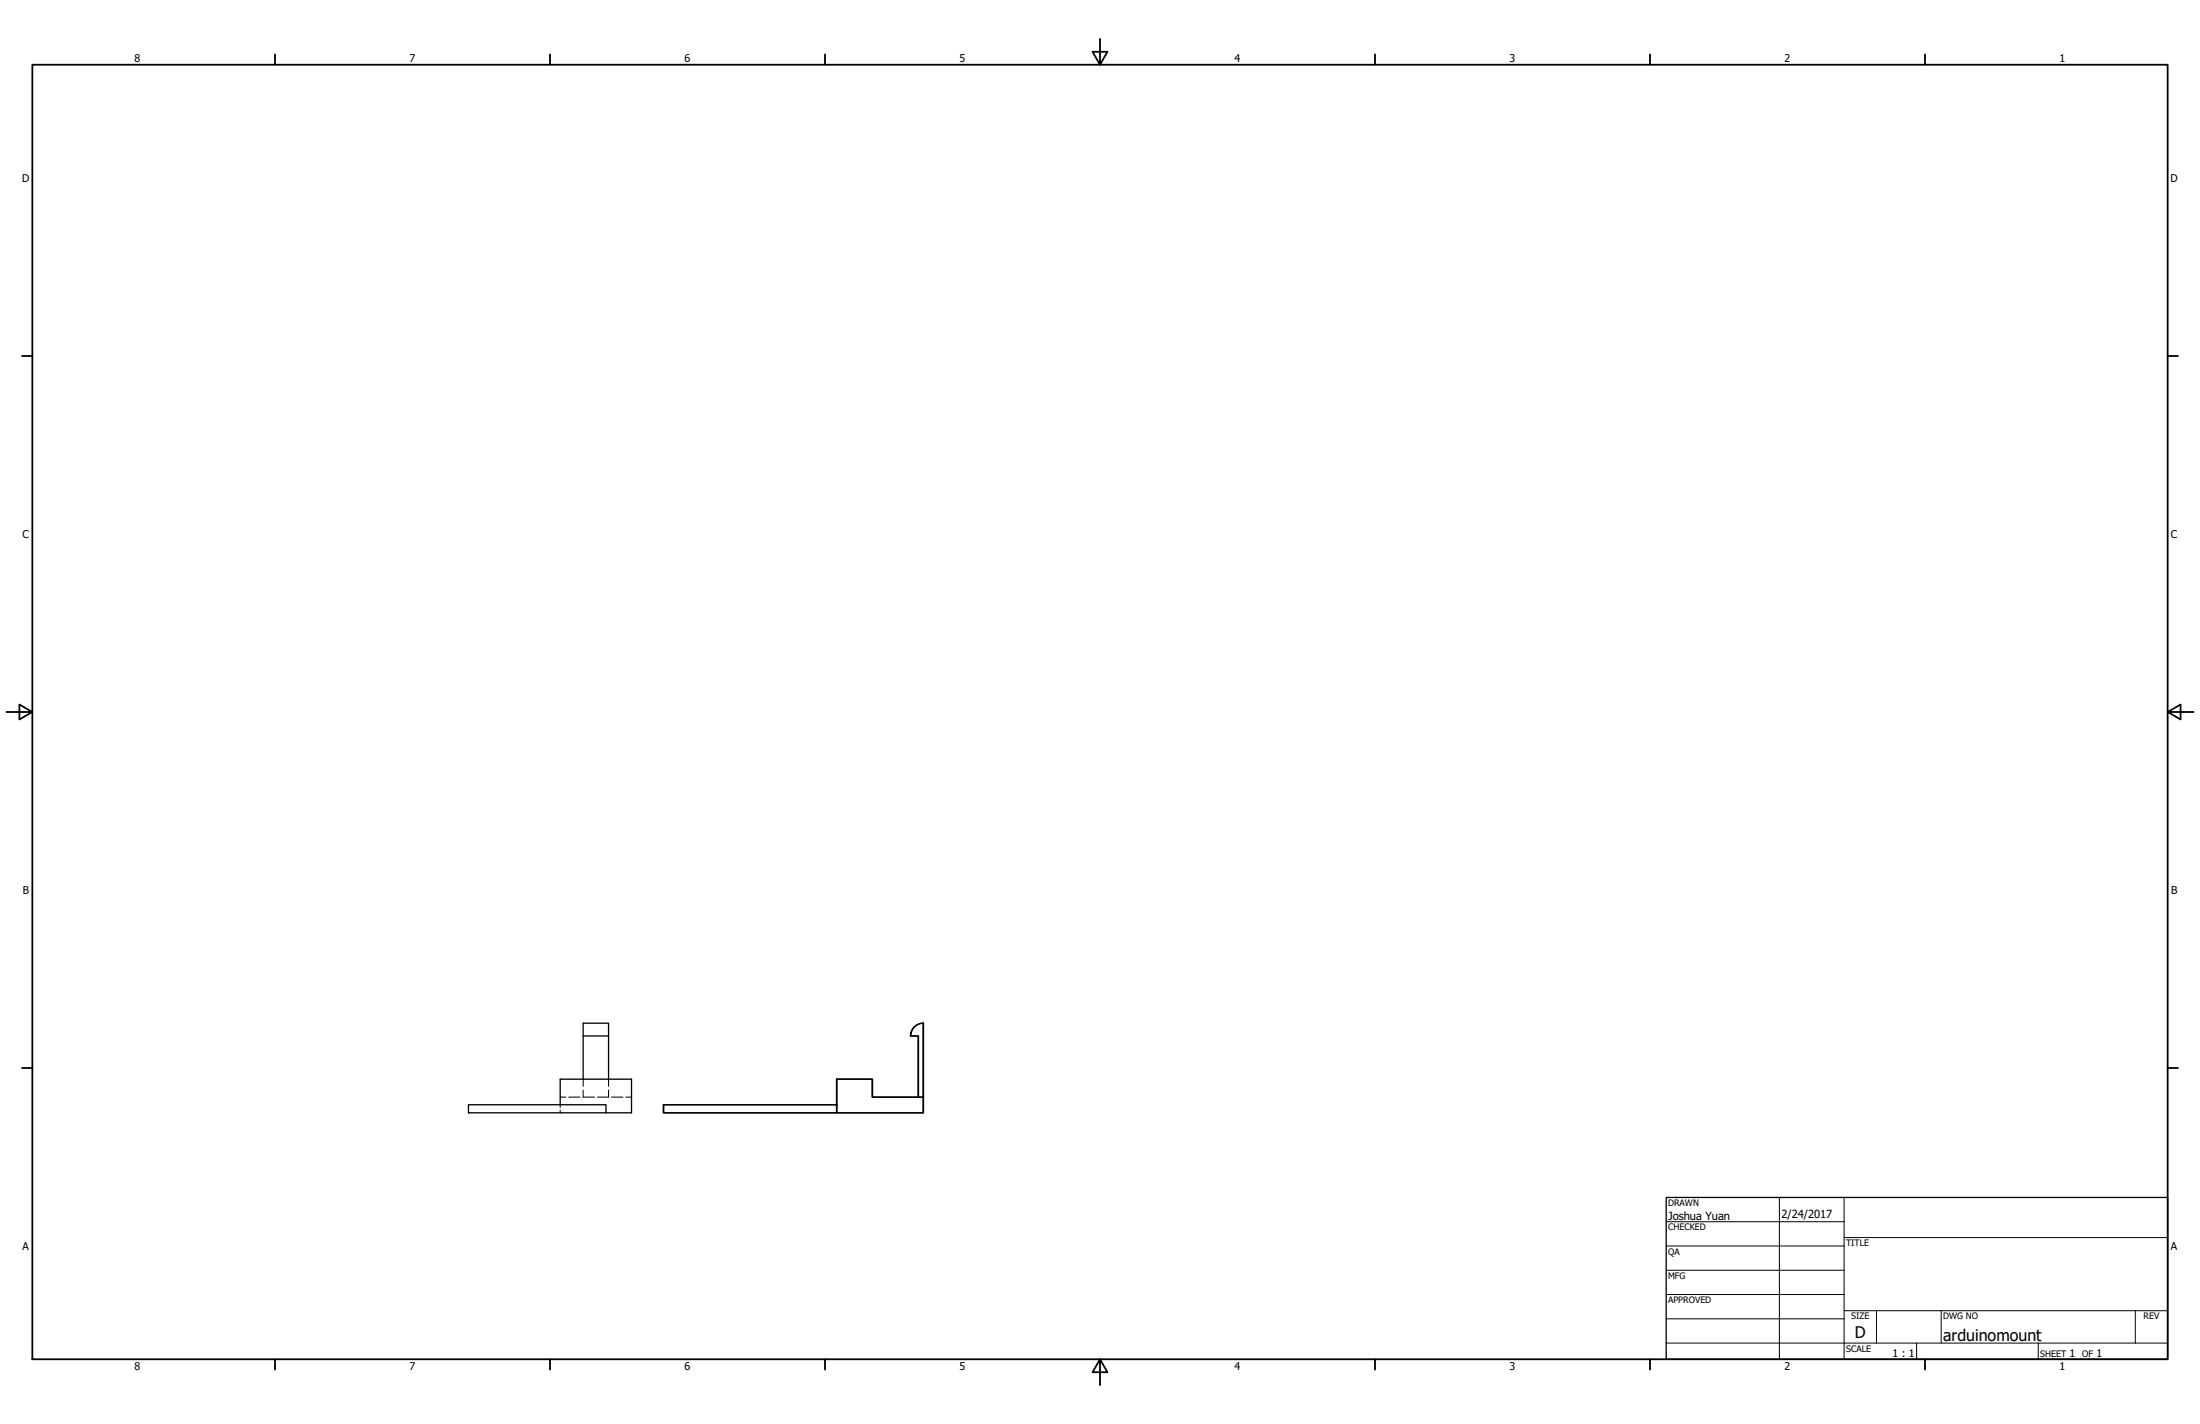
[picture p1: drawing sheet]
<svg xmlns="http://www.w3.org/2000/svg" width="864mm" height="559mm" viewBox="0 0 864 559" stroke-linecap="round" stroke-linejoin="round" font-family="sans-serif">
<!-- layer: Visible (ANSI) -->
<path d="M228.9 406.5h10v-5h-10v22M238.9 406.5v17M183.9 433.5h54v3.2h-54zM219.9 433.5v-10h28v13.2h-10M360.4 430.5v-24h-3a5 5 0 0 1 5-5l-.1 29h-20v-7h-13.9v13.2h-68.1v-3.2h68.1M360.6 430.5v-24h-3a5 5 0 0 1 5-5l-.1 29h-20v-7h-14v13.2h-68v-3.2h68M362.3 430.5v6.2h-33.9M362.5 430.5v6.2h-34" fill="none" stroke="#000" stroke-width=".51"/>
<!-- layer: Hidden (ANSI) -->
<path d="M219.9 430.5h2.2M219.9 433.5v1.1M219.9 435.6v1.1M223.3 430.5h4.4M228.9 430.5h4.5M228.9 423.5v2.8M228.9 427.7v2.8M234.4 430.5h4.6M238.9 423.5v2.8M238.9 427.7v2.8M240 430.5h4.5M245.7 430.5h2.2" fill="none" stroke="#000" stroke-width=".39"/>
<!-- layer: Border (ANSI) -->
<g fill="none" stroke="#000" stroke-width=".7">
<path d="M431.8 15.2v10.2l-2.9-5.1h5.8l-2.9 5.1M12.7 25.4h838.2v508h-838.2zM107.9 21.3v4.1M215.9 21.3v4.1M323.8 21.3v4.1M539.8 21.3v4.1M647.7 21.3v4.1M755.6 21.3v4.1M8.6 139.7h4.1M850.9 139.7h4.1M2.5 279.4h10.2l-5.1-2.9v5.8l5.1-2.9M850.9 279.4l5.1 2.9v-5.8l-5.1 2.9h10.2"/>
<path d="M8.6 419.1h4.1M850.9 419.1h4.1M107.9 533.4v4.1M215.9 533.4v4.1M323.8 533.4v4.1M431.8 533.4l2.9 5.1h-5.8l2.9-5.1v10.2M539.8 533.4v4.1M647.7 533.4v4.1M755.6 533.4v4.1"/>
</g>
<!-- layer: Title (ANSI) -->
<g fill="none" stroke="#000" stroke-width=".39">
<path d="M654 479.4h69.9M698.5 469.9v63.5M723.9 469.9v63.5M654 488.9h69.9M654 498.5h69.9M723.9 485.6h127M654 508h69.9M654 517.5h69.9M723.9 514.3h127M736.6 514.3v12.7M762 514.3v12.7M838.2 514.3v12.7"/>
<path d="M654 527h196.9M752.3 527v6.4M800.1 527v6.4"/>
</g>
<path d="M654 469.9h196.9v63.5h-196.9z" fill="none" stroke="#000" stroke-width=".51"/>
<g font-size="6.3">
<text x="728.1" y="524.9">D</text>
<text x="762.8" y="526.2">arduinomount</text>
</g>
<g font-size="4.4">
<text x="654.8" y="478.6">Joshua Yuan</text>
<text x="699.3" y="478">2/24/2017</text>
</g>
<g font-size="4.2">
<text x="52.8" y="24.4">8</text>
<text x="160.8" y="24.4">7</text>
<text x="268.7" y="24.4">6</text>
<text x="376.7" y="24.4">5</text>
<text x="484.6" y="24.4">4</text>
<text x="592.6" y="24.4">3</text>
<text x="700.5" y="24.4">2</text>
<text x="808.5" y="24.4">1</text>
<text x="8.8" y="71.4">D</text>
<text x="852" y="71.4">D</text>
<text x="8.9" y="211.1">C</text>
<text x="852.2" y="211.1">C</text>
<text x="9" y="350.8">B</text>
<text x="852.2" y="350.8">B</text>
<text x="8.9" y="490.5">A</text>
<text x="852.2" y="490.5">A</text>
<text x="742.9" y="532.6">1 : 1</text>
<text x="812.4" y="532.6">1</text>
<text x="823" y="532.6">1</text>
<text x="52.8" y="537.5">8</text>
<text x="160.8" y="537.5">7</text>
<text x="268.7" y="537.5">6</text>
<text x="376.7" y="537.5">5</text>
<text x="484.6" y="537.5">4</text>
<text x="592.6" y="537.5">3</text>
<text x="700.5" y="537.5">2</text>
<text x="808.5" y="537.5">1</text>
</g>
<g font-size="3.5">
<text x="654.8" y="473.2">DRAWN</text>
<text x="654.8" y="482.8">CHECKED</text>
<text x="724.7" y="488.9">TITLE</text>
<text x="654.8" y="492.3">QA</text>
<text x="654.8" y="501.8">MFG</text>
<text x="654.8" y="511.4">APPROVED</text>
<text x="726.7" y="517.7">SIZE</text>
<text x="762.8" y="517.7">DWG NO</text>
<text x="841.4" y="517.7">REV</text>
<text x="724.7" y="530.4">SCALE</text>
<text x="800.9" y="532.6">SHEET</text>
<text x="817.4" y="532.6">OF</text>
</g>
</svg>
